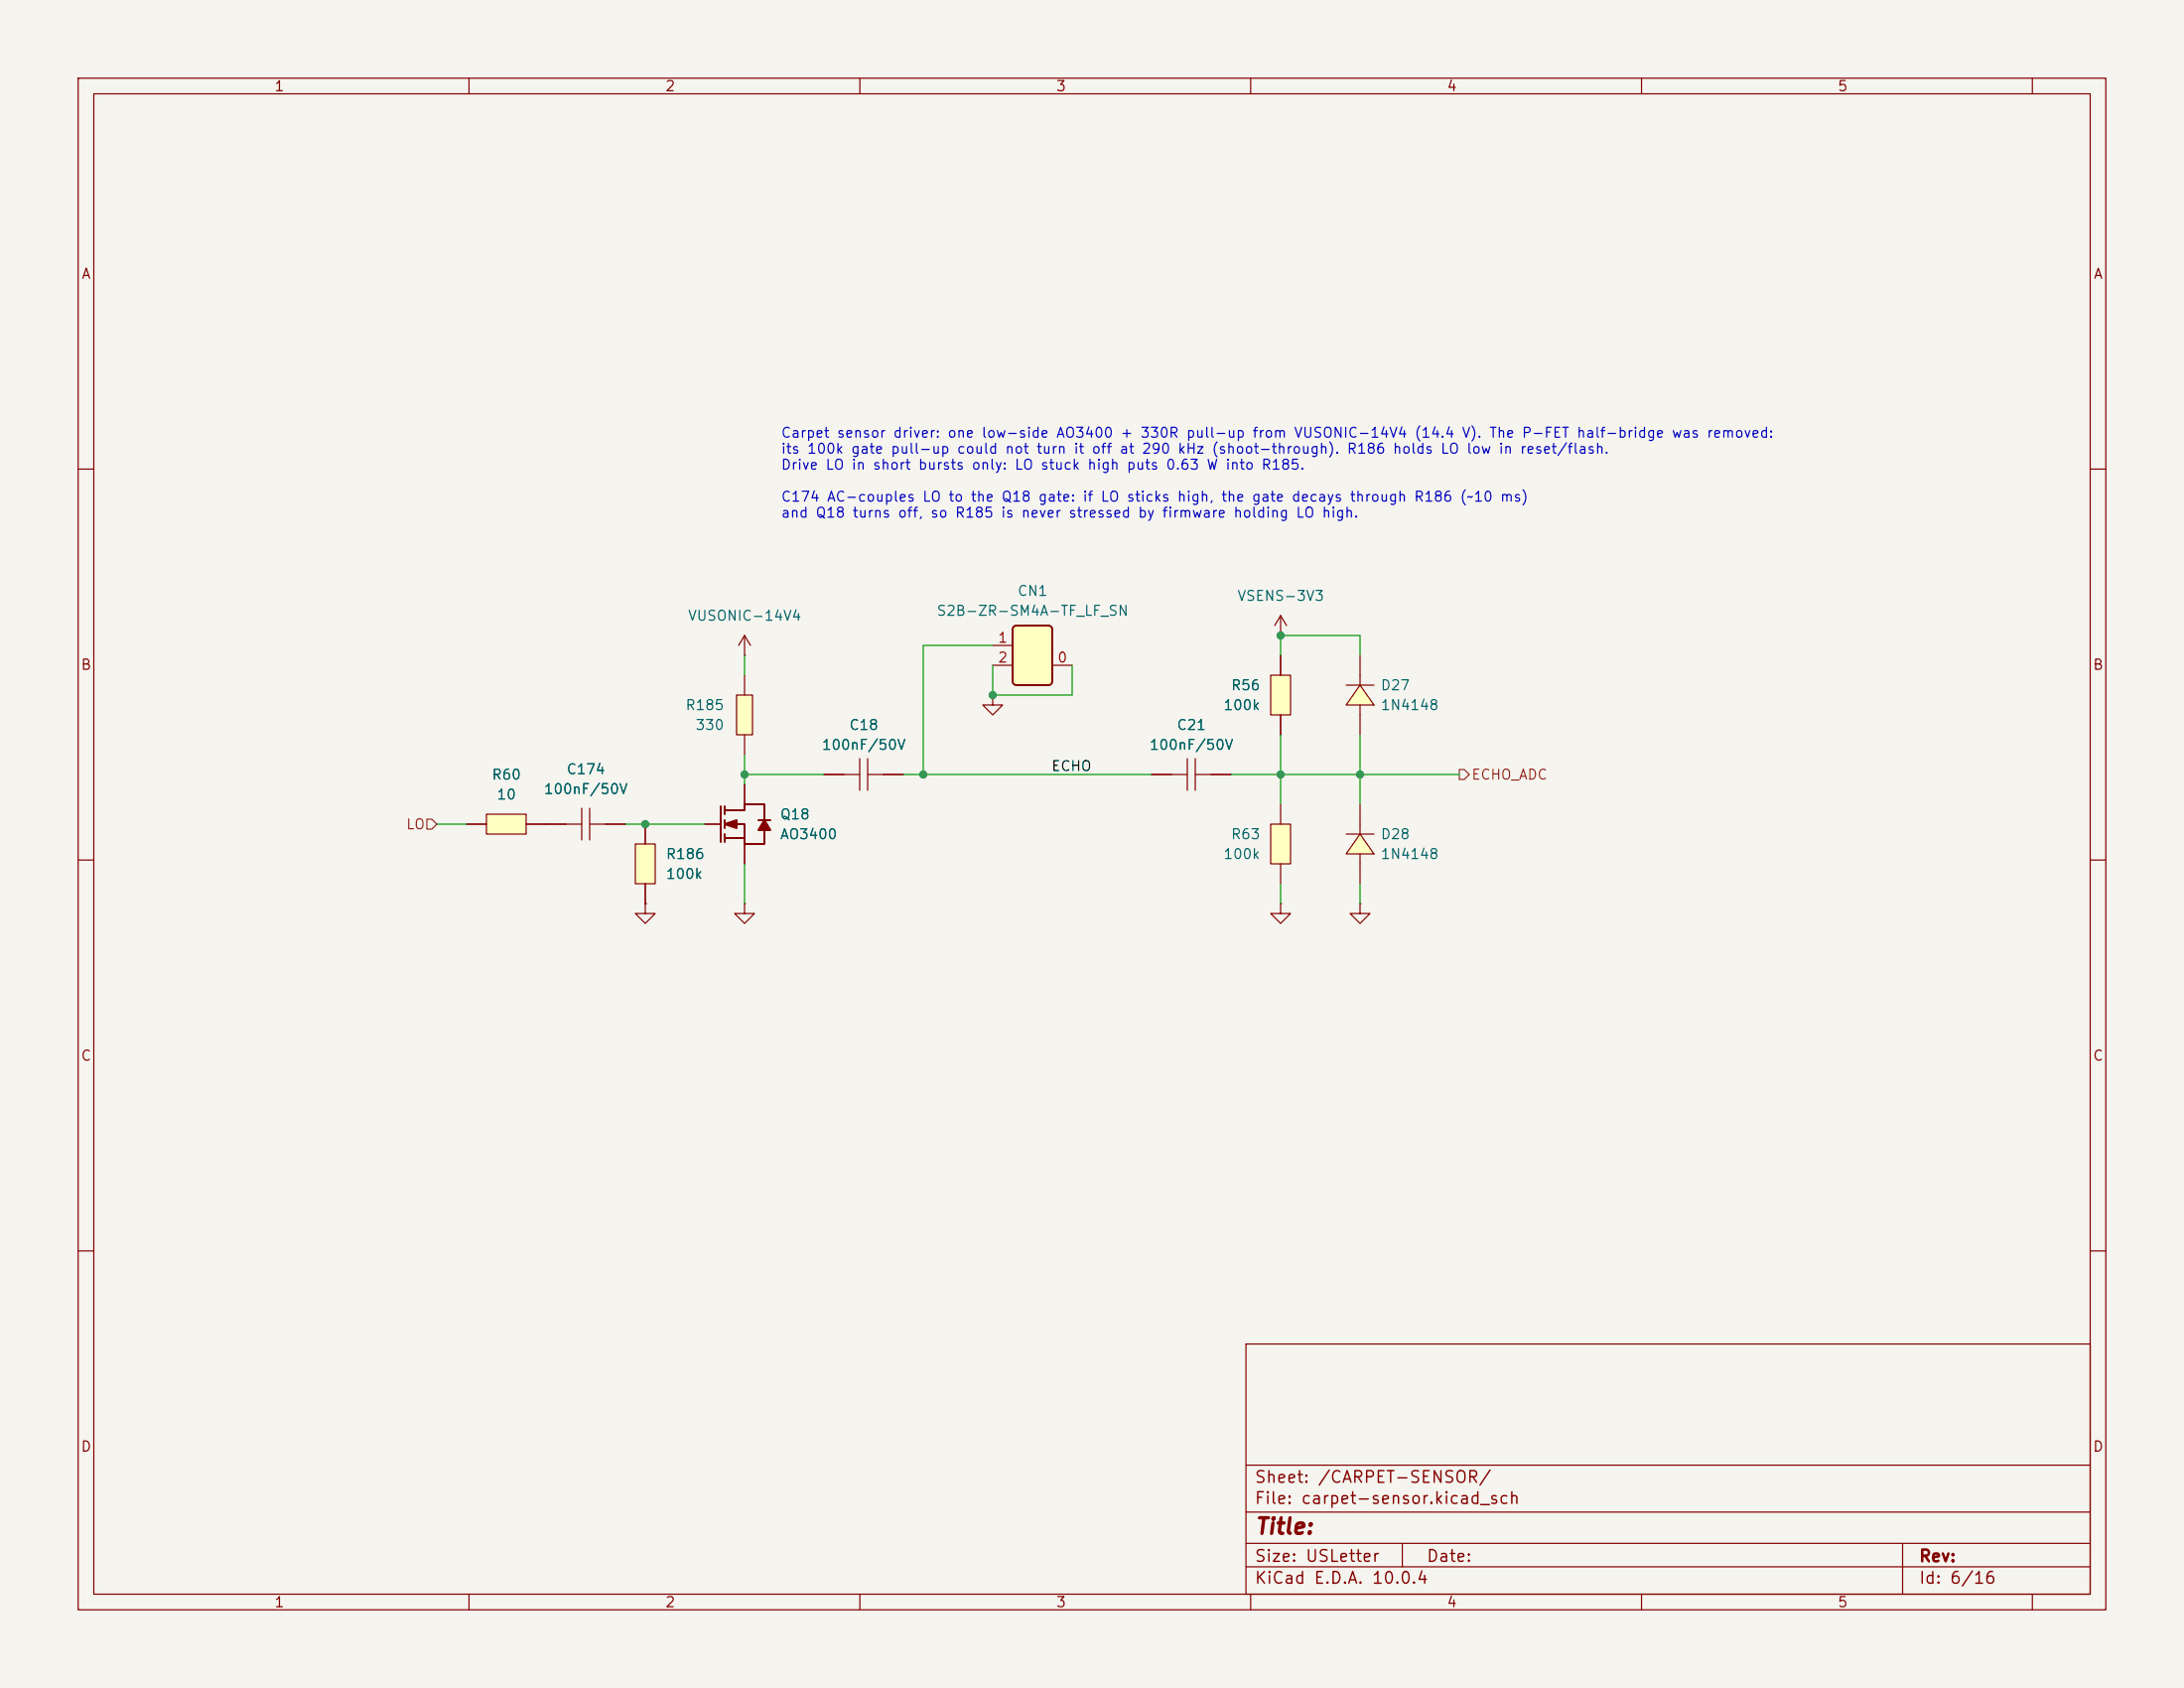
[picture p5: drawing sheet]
<svg xmlns="http://www.w3.org/2000/svg" width="279mm" height="216mm" viewBox="0 0 279 216" stroke-linecap="round" stroke-linejoin="round" font-family="sans-serif">
<path d="M0 0h279.4v215.9h-279.4z" fill="#f5f4ef" stroke="#f5f4ef" stroke-width=".13"/>
<g fill="none" stroke="#840000" stroke-width=".15">
<path d="M10 10h259.4v195.9h-259.4zM12 12h255.4v191.9h-255.4zM60 10v2M110 10v2M160 10v2M210 10v2M260 10v2M10 60h2M267.4 60h2M10 110h2M267.4 110h2M10 160h2"/>
<path d="M159.4 171.9h108v32h-108zM267.4 160h2M159.4 197.4h108M159.4 193.4h108M159.4 187.4h108M179.4 197.4v3M243.4 197.4v6.5M60 203.9v2M110 203.9v2M159.4 200.4h108M160 203.9v2M210 203.9v2"/>
<path d="M260 203.9v2"/>
</g>
<path d="M162.6 105.4h2.5v5.1h-2.5z" fill="#ffffc2"/>
<path d="M162.6 105.4h2.5v5.1h-2.5zM163.8 102.9v2.5M163.8 110.5v2.5" fill="none" stroke="#840000" stroke-width=".15"/>
<path d="M174 106.7l1.8 2.5h-3.6z" fill="#ffffc2"/>
<path d="M163.8 78.7l-.7 1.3M163.8 78.7l.8 1.3M163.8 78.7v2.6M163.8 81.3h.1M163.8 115.6v1.2h-1.2l1.2 1.3 1.3-1.3h-1.3M163.8 115.6h.1M172.2 106.7h3.6M174 106.7l1.8 2.5h-3.6zM174 102.9v3.8M174 109.2v3.8" fill="none" stroke="#840000" stroke-width=".15"/>
<path d="M129.7 80.2l.2-.2h4.2l.4 .2 .1 .2v6.7a.51 .51 0 0 1-.5 .5h-4.1l-.4-.2-.1-.2v-6.7z" fill="#ffffc2"/>
<path d="M129.7 80.2l.2-.2h4.2l.4 .2 .1 .2v6.7a.51 .51 0 0 1-.5 .5h-4.1l-.4-.2-.1-.2v-6.7z" fill="none" stroke="#840000" stroke-width=".25"/>
<path d="M127 85.1h2.5M127 82.6h2.5M134.6 85.1h2.6M174 115.6v1.2h-1.3l1.3 1.3 1.3-1.3h-1.3M174 115.6h.1" fill="none" stroke="#840000" stroke-width=".15"/>
<path d="M162.6 86.4h2.5v5h-2.5z" fill="#ffffc2"/>
<path d="M127 88.9v1.3h-1.3l1.3 1.2 1.3-1.2h-1.3M127 88.9h.1M147.3 99.1h4.6M151.9 97v4.1M152.9 99.1h4.6M152.9 97v4.1M162.6 86.4h2.5v5h-2.5zM163.8 83.8v2.6M163.8 91.4v2.6" fill="none" stroke="#840000" stroke-width=".15"/>
<path d="M174 87.6l1.8 2.6h-3.6z" fill="#ffffc2"/>
<g fill="none" stroke="#840000" stroke-width=".15">
<path d="M95.2 83.8h.1M95.2 81.3v2.5M95.2 81.3l-.7 1.3M95.2 81.3l.8 1.3M105.4 99.1h4.6M110 97v4.1M111 99.1h4.6M111 97v4.1M172.2 87.6h3.6M174 87.6l1.8 2.6h-3.6zM174 83.8v3.8M174 90.2v3.8"/>
<path d="M69.8 105.4h4.6M74.4 103.4v4M75.4 105.4h4.6M75.4 103.4v4M90.2 105.4h2M95.2 115.6v1.2h-1.2l1.2 1.3 1.3-1.3h-1.3M95.2 115.6h.1M95.2 100.3v2.6M95.2 108v2.5"/>
</g>
<path d="M92.2 103.1v4.6M92.7 103.6h2.5v-.7h2.6v2M92.7 105.4h2.5v2.6h2.6v-1.8M92.7 103.1v1M92.7 104.9v1M92.7 106.7v1M92.7 107.2h2.5M97 104.9h1.6" fill="none" stroke="#840000" stroke-width=".25"/>
<g fill="#840000" stroke="#840000" stroke-width=".25">
<path d="M92.7 105.4l1.5-.5v1z"/>
<path d="M97.8 104.9l.8 1.3h-1.6z"/>
</g>
<path d="M94.2 88.9h2.1v5.1h-2.1z" fill="#ffffc2"/>
<path d="M94.2 88.9h2.1v5.1h-2.1zM95.2 86.4v2.5M95.2 94v2.5" fill="none" stroke="#840000" stroke-width=".15"/>
<path d="M81.3 108h2.5v5h-2.5z" fill="#ffffc2"/>
<path d="M81.3 108h2.5v5h-2.5zM82.5 115.6v1.2h1.3l-1.3 1.3-1.2-1.3h1.2M82.5 115.6h.1M82.5 105.4v2.6M82.5 113v2.6" fill="none" stroke="#840000" stroke-width=".15"/>
<path d="M62.2 104.1h5.1v2.6h-5.1z" fill="#ffffc2"/>
<g fill="none" stroke="#840000" stroke-width=".15">
<path d="M105.4 99.1h2.5M113 99.1h2.6M147.3 99.1h2.6M154.9 99.1h2.6M163.8 83.8v2.6M163.8 91.4v2.6M59.7 105.4h2.5M62.2 104.1h5.1v2.6h-5.1zM67.3 105.4h5.1M77.5 105.4h2.5M82.5 115.6h.1M82.5 105.4v2.6"/>
<path d="M82.5 113v2.6M90.2 105.4h2M95.2 100.3v2.6M95.2 108v2.5"/>
</g>
<path d="M186.7 98.4h.6l.7 .7-.7 .6h-.6zM54.6 104.8h.6l.7 .6-.7 .6h-.6z" fill="none" stroke="#725600" stroke-width=".15"/>
<g fill="none" stroke="#009600" stroke-width=".15">
<path d="M95.2 99.1h10.2M95.2 83.8v2.6M95.2 96.5v3.8M115.6 99.1h31.7M127 85.1v3.8h10.2v-3.8M127 82.6h-8.9v16.5M157.5 99.1h29.2M163.8 83.8v-2.5h10.2v2.5M163.8 94v8.9M174 94v8.9M55.9 105.4h3.8M80 105.4h10.2"/>
<path d="M95.2 110.5v5.1M163.8 113v2.6M174 113v2.6"/>
</g>
<g fill="#009600" stroke="#009600" stroke-width=".13">
<circle cx="163.8" cy="81.3" r=".46"/>
<circle cx="163.8" cy="99.1" r=".46"/>
<circle cx="127" cy="88.9" r=".46"/>
<circle cx="174" cy="99.1" r=".46"/>
<circle cx="118.1" cy="99.1" r=".46"/>
<circle cx="95.2" cy="99.1" r=".46"/>
<circle cx="82.5" cy="105.4" r=".46"/>
</g>
<text font-size="2" fill="#840000" x="160.4" y="196.7">Title:</text>
<g font-size="1.5" fill="#840000">
<text x="160.4" y="190">Sheet: /CARPET-SENSOR/</text>
<text x="160.4" y="192.7">File: carpet-sensor.kicad_sch</text>
<text x="160.4" y="202.9">KiCad E.D.A. 10.0.4</text>
<text x="160.4" y="200.1">Size: USLetter</text>
<text x="182.4" y="200.1">Date:</text>
<text x="245.4" y="200.1">Rev:</text>
<text x="245.4" y="202.9">Id: 6/16</text>
</g>
<g font-size="1.3" fill="#840000">
<text x="35" y="12">1</text>
<text x="85" y="12">2</text>
<text x="135" y="12">3</text>
<text x="185" y="12">4</text>
<text x="235" y="12">5</text>
<text x="10.3" y="36">A</text>
<text x="267.7" y="36">A</text>
<text x="10.3" y="86">B</text>
<text x="267.7" y="86">B</text>
<text x="10.3" y="136">C</text>
<text x="267.7" y="136">C</text>
<text x="10.3" y="186">D</text>
<text x="267.7" y="186">D</text>
<text x="35" y="205.9">1</text>
<text x="85" y="205.9">2</text>
<text x="135" y="205.9">3</text>
<text x="185" y="205.9">4</text>
<text x="235" y="205.9">5</text>
</g>
<g font-size="1.3" fill="#0000c2">
<text x="99.8" y="56.3">Carpet sensor driver: one low-side AO3400 + 330R pull-up from VUSONIC-14V4 (14.4 V). The P-FET half-bridge was removed:</text>
<text x="99.8" y="58.3">its 100k gate pull-up could not turn it off at 290 kHz (shoot-through). R186 holds LO low in reset/flash.</text>
<text x="99.8" y="60.4">Drive LO in short bursts only: LO stuck high puts 0.63 W into R185.</text>
<text x="99.8" y="64.5">C174 AC-couples LO to the Q18 gate: if LO sticks high, the gate decays through R186 (~10 ms)</text>
<text x="99.8" y="66.5">and Q18 turns off, so R185 is never stressed by firmware holding LO high.</text>
</g>
<g font-size="1.3" fill="#006464">
<text x="130.1" y="76.5">CN1</text>
<text x="158.2" y="77.2">VSENS-3V3</text>
<text x="87.9" y="79.7">VUSONIC-14V4</text>
<text x="119.7" y="79.1">S2B-ZR-SM4A-TF_LF_SN</text>
<text x="157.4" y="88.6">R56</text>
<text x="176.5" y="88.6">D27</text>
<text x="87.6" y="91.1">R185</text>
<text x="88.9" y="93.7">330</text>
<text x="108.5" y="93.7">C18</text>
<text x="150.5" y="93.7">C21</text>
<text x="156.4" y="91.1">100k</text>
<text x="176.5" y="91.1">1N4148</text>
<text x="62.8" y="100">R60</text>
<text x="69.5" y="101.9">100nF/50V</text>
<text x="72.4" y="99.3">C174</text>
<text x="105" y="96.2">100nF/50V</text>
<text x="146.9" y="96.2">100nF/50V</text>
<text x="63.5" y="102.6">10</text>
<text x="99.7" y="105.1">Q18</text>
<text x="99.7" y="107.7">AO3400</text>
<text x="157.4" y="107.7">R63</text>
<text x="176.5" y="107.7">D28</text>
<text x="85.1" y="110.2">R186</text>
<text x="85.1" y="112.7">100k</text>
<text x="156.4" y="110.2">100k</text>
<text x="176.5" y="110.2">1N4148</text>
</g>
<g font-size="1.3" fill="#a90000">
<text x="127.6" y="82.5">1</text>
<text x="127.6" y="85.1">2</text>
<text x="135.2" y="85.1">0</text>
</g>
<text font-size="1.3" fill="#0f0f0f" x="134.4" y="98.9">ECHO</text>
<g font-size="1.3" fill="#725600">
<text x="188.2" y="100">ECHO_ADC</text>
<text x="51.9" y="106.4">LO</text>
</g>
</svg>
